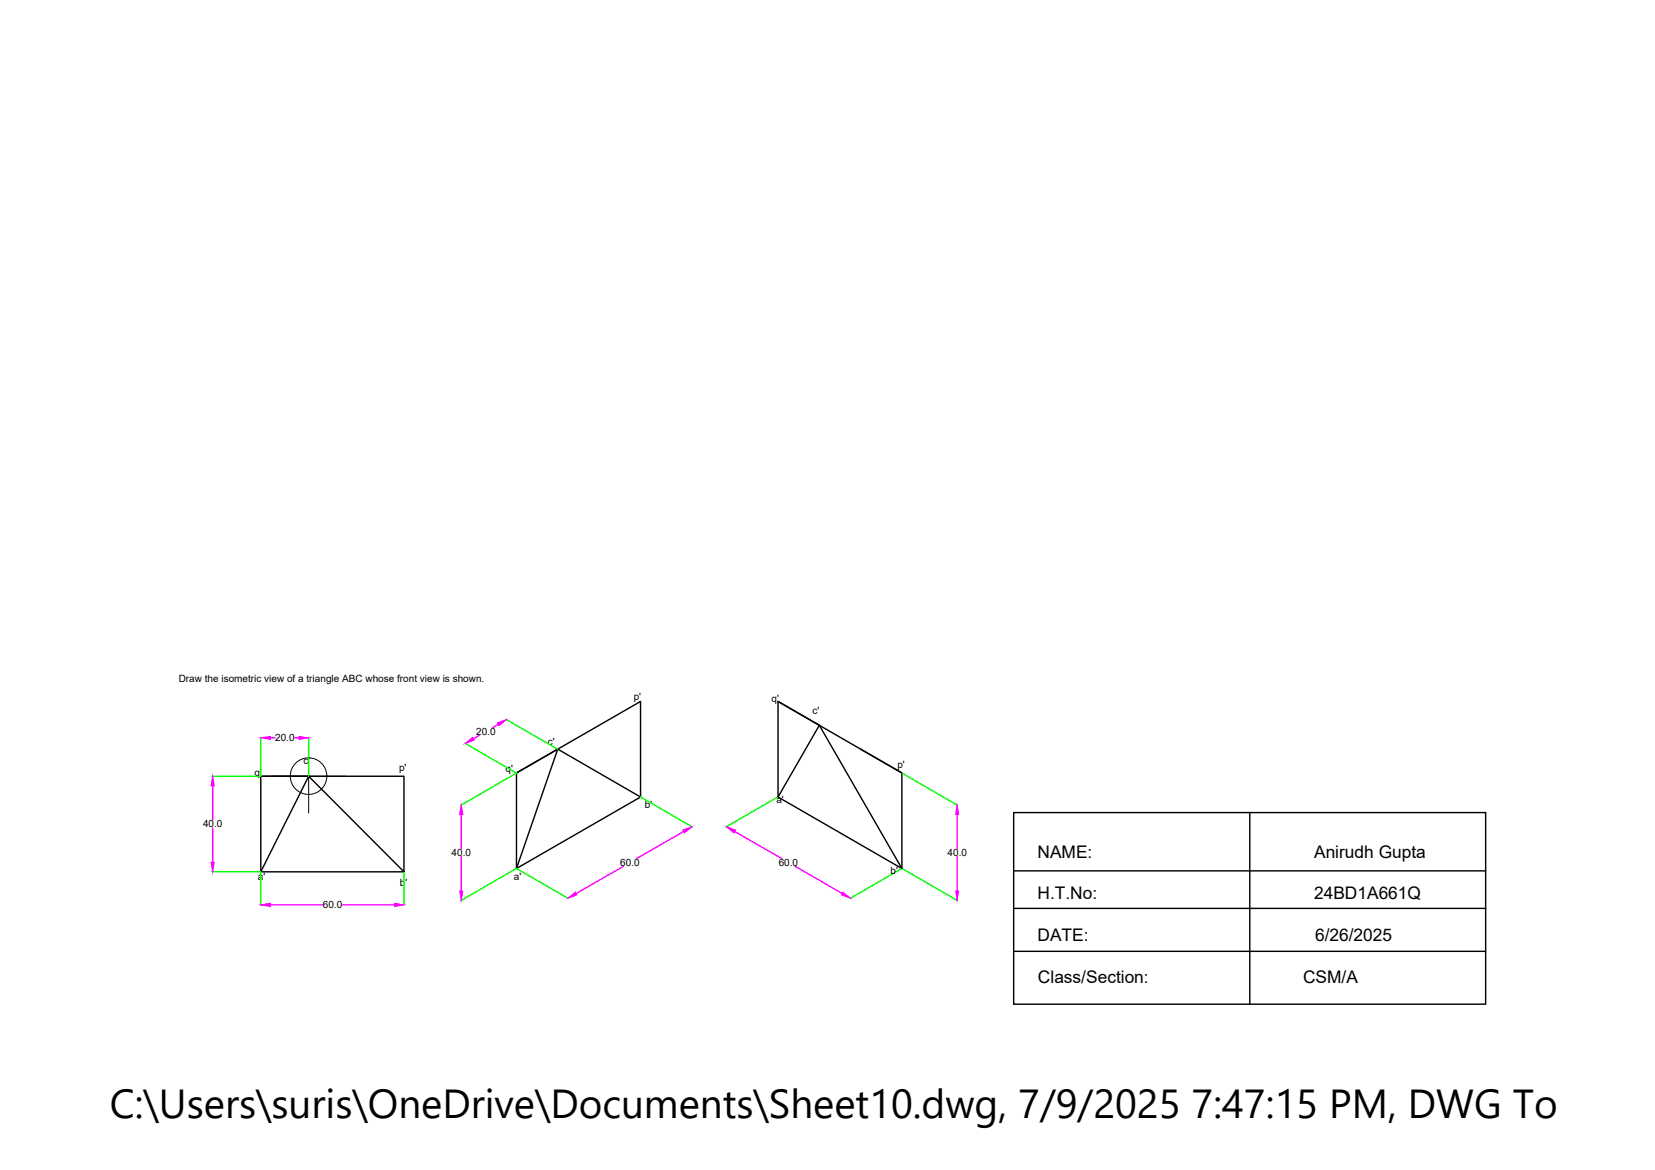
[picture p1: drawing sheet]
<svg xmlns="http://www.w3.org/2000/svg" width="297mm" height="210mm" viewBox="0 0 297 210" stroke-linecap="round" stroke-linejoin="round" font-family="sans-serif">
<!-- layer: 0 -->
<g fill="none" stroke="#000" stroke-width=".25">
<path d="M46.8 139.3h25.7v17.1h-25.7zM46.8 139.3h8.6M92.7 138.7l22.3-12.9v17.2l-22.3 12.8zM92.7 138.7l7.4-4.3-7.4 21.4M100.1 134.4l14.9 8.6M139.6 125.8l22.3 12.9v17.1l-22.3-12.8zM139.6 125.8l7.5 4.3-7.5 12.9M147.1 130.1l14.8 25.7M154.5 134.4l7.4 4.3M46.8 156.4l8.6-17.1 17.1 17.1M181.9 145.8h84.7v34.4h-84.7zM181.9 156.2h84.7"/>
<path d="M224.3 145.8v34.4M181.9 163h84.7M181.9 170.7h84.7"/>
</g>
<g fill="none" stroke="#000" stroke-width=".18">
<path d="M48.8 139.3h13.2M55.4 132.7v13.2"/>
<circle cx="55.4" cy="139.2" r="3.3"/>
</g>
<g fill="none" stroke="#0f0" stroke-width=".25">
<path d="M46.8 132.3v7h-8.7M55.4 132.3v7M83.4 133.3l9.3 5.4M90.8 129.1l9.3 5.3M92.7 138.7l-10 5.8M161.9 138.7l10 5.8M38.1 156.4h8.7M46.8 156.4v6M72.5 156.4v6M92.7 155.8l-10 5.8M92.7 155.8l9.3 5.4M115 143l9.3 5.4"/>
<path d="M139.6 143l-9.3 5.4M152.6 161.2l9.3-5.4 10 5.8"/>
</g>
<g fill="none" stroke="#f0f" stroke-width=".25">
<path d="M48.5 132.4h.9M52.8 132.4h.9M86 131.9l-1 .6M89.4 129.9l-1 .6M38.2 141v6.1M38.2 148.5v6.2M82.8 146.1v6.2M82.8 153.7v6.1M111.9 155.4l-8.5 4.9M122.7 149.2l-8.5 4.8M131.9 149.2l8.4 4.8M142.7 155.4l8.5 4.9"/>
<path d="M171.8 146.1v6.2M171.8 153.7v6.1M48.5 162.3h9.4M61.4 162.3h9.4"/>
</g>
<g fill="#f0f" stroke="#f0f" stroke-width=".18">
<path d="M46.8 162.3l1.7-.3v.6z"/>
<path d="M70.8 162l1.7 .3-1.7 .3z"/>
<path d="M37.9 154.7h.6l-.3 1.7z"/>
<path d="M38.2 139.3l.3 1.7h-.6z"/>
<path d="M46.8 132.4l1.7-.3v.6z"/>
<path d="M53.7 132.1l1.7 .3-1.7 .3z"/>
<path d="M89.3 129.7l1.6-.6-1.3 1.1z"/>
<path d="M83.5 133.4l1.3-1.1 .3 .5z"/>
<path d="M101.9 161.1l1.4-1.1 .2 .6z"/>
<path d="M122.5 148.9l1.7-.6-1.4 1.1z"/>
<path d="M82.5 159.8h.6l-.3 1.7z"/>
<path d="M82.8 144.4l.3 1.7h-.6z"/>
<path d="M151.3 160l1.3 1.1-1.6-.5z"/>
<path d="M130.4 148.3l1.6 .6-.3 .5z"/>
<path d="M171.5 159.8h.6l-.3 1.7z"/>
<path d="M171.8 144.4l.3 1.7h-.6z"/>
</g>
<text font-size="7.3" x="19.7" y="200.6">C:\Users\suris\OneDrive\Documents\Sheet10.dwg, 7/9/2025 7:47:15 PM, DWG To PDF.p</text>
<g font-size="3.1">
<text x="186.2" y="153.9">NAME:</text>
<text x="235.9" y="153.9">Anirudh Gupta</text>
<text x="186.2" y="161.4">H.T.No:</text>
<text x="235.9" y="161.4">24BD1A661Q</text>
<text x="186.2" y="168.8">DATE:</text>
<text x="236" y="168.8">6/26/2025</text>
<text x="186.3" y="176.3">Class/Section:</text>
<text x="233.9" y="176.3">CSM/A</text>
</g>
<g font-size="1.8">
<text x="32.1" y="122.3">Draw the isometric view of a triangle ABC whose front view is shown.</text>
<text x="113.7" y="125.6">p'</text>
<text x="138.5" y="125.9">q'</text>
<text x="85.5" y="131.9">20.0</text>
<text x="145.8" y="128.1">c'</text>
<text x="49.4" y="133">20.0</text>
<text x="54.5" y="137.1">c'</text>
<text x="98.3" y="133.6">c'</text>
<text x="161.1" y="137.8">p'</text>
<text x="45.7" y="139.2">q'</text>
<text x="71.6" y="138.3">p'</text>
<text x="90.7" y="138.5">q'</text>
<text x="36.4" y="148.4">40.0</text>
<text x="115.7" y="145">b'</text>
<text x="139.3" y="144.1">a'</text>
<text x="81.1" y="153.6">40.0</text>
<text x="111.3" y="155.3">60.0</text>
<text x="139.8" y="155.3">60.0</text>
<text x="170.1" y="153.6">40.0</text>
<text x="46.3" y="157.8">a'</text>
<text x="71.8" y="158.9">b'</text>
<text x="92.2" y="157.8">a'</text>
<text x="159.8" y="156.8">b'</text>
<text x="57.9" y="163">60.0</text>
</g>
</svg>
